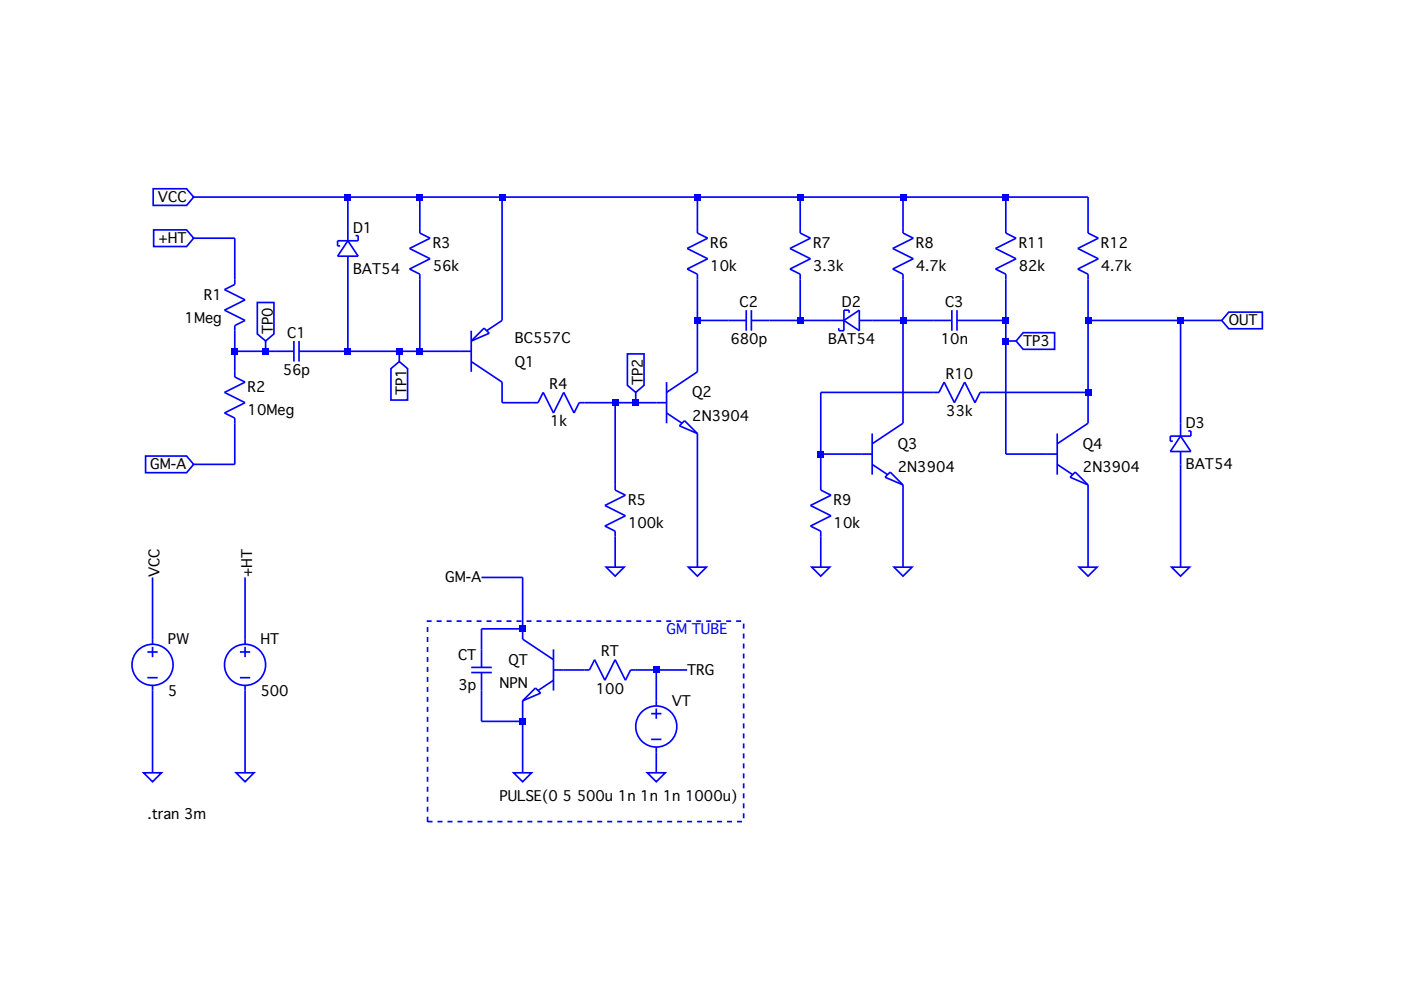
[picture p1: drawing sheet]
<svg xmlns="http://www.w3.org/2000/svg" width="297mm" height="210mm" viewBox="0 0 297 210" stroke-linecap="round" stroke-linejoin="round" font-family="sans-serif">
<path d="M90.6 131.7h67.1v42.5h-67.1z" fill="none" stroke="#00f" stroke-width=".35" stroke-dasharray="1.1 1.1" stroke-linecap="butt"/>
<g fill="none" stroke="#00f" stroke-width=".35">
<path d="M32.5 40h7.1l1.5 1.8-1.5 1.7h-7.1zM32.6 48.7h7l1.5 1.8-1.5 1.8h-7zM41.1 50.5h8.7v9.8l-2.2 1.1 4.4 2.2-4.4 2.2 4.4 2.1-2.2 1.1v10.9l2.2 1.1-4.4 2.2 4.4 2.2-4.4 2.2 2.2 1v9.9h-8.7M41.1 41.8h189.6v7.6l2.2 1.1-4.4 2.2 4.4 2.2-4.4 2.1 2.2 1.1v31.6l-6.5 4.4M73.8 51l2.1 3.3h-4.3zM73.8 41.8v9.2M73.8 54.3v20.2M75.4 50h.5v1h-4.3v1.1h.5M89 41.8v7.6l2.2 1.1-4.4 2.2 4.4 2.2-4.4 2.1 2.2 1.1v16.4M106.4 41.8v26.1l-3.2 2.2M147.9 41.8v7.6l2.1 1.1-4.3 2.2 4.3 2.2-4.3 2.1 2.2 1.1v20.7l-6.6 4.4M169.7 41.8v7.6l2.1 1.1-4.3 2.2 4.3 2.2-4.3 2.1 2.2 1.1v9.8"/>
<path d="M191.5 41.8v7.6l2.1 1.1-4.3 2.2 4.3 2.2-4.3 2.1 2.2 1.1v31.6l-6.6 4.4M213.3 41.8v7.6l2.1 1.1-4.3 2.2 4.3 2.2-4.3 2.1 2.2 1.1v38.2h10.9M49.8 74.5h12.5M54.6 64.1h3.5v6.7l-1.8 1.5-1.7-1.5zM56.3 72.3v2.2M62.3 72.3v4.4M63.4 74.5h36.5M63.4 72.3v4.4M82.9 78.2l1.8-1.5 1.7 1.5v6.6h-3.5zM84.7 74.5v2.2M99.9 70.1v8.7M99.9 76.7l6.5 4.3v4.4h7.7l1.1-2.2 2.1 4.4 2.2-4.4 2.2 4.4 1.1-2.2h18.5"/>
<path d="M102.6 69.6l1.1 1.1-3.8 1.6zM133 75h3.5v6.7l-1.7 1.5-1.8-1.5zM147.9 67.9h10.3M158.2 65.8v4.3M159.3 67.9h19.6M159.3 65.8v4.3M178.9 67.9l3.3-2.1v4.3zM180 66.3v-.5h-1.1v4.3h-1.1v-.5M182.2 67.9h19.6M201.8 65.8v4.3M202.9 67.9h10.4M202.9 65.8v4.3"/>
<path d="M213.3 72.3h2.1M216.9 70.5h6.7v3.6h-6.7l-1.5-1.8zM230.7 67.9h28.3M250.3 67.9v24.6M260.5 66.2h7.1v3.5h-7.1l-1.5-1.8zM30.9 96.7h8.7l1.5 1.8-1.5 1.7h-8.7zM130.4 85.4v18.5l2.2 1.1-4.4 2.2 4.4 2.2-4.4 2.1 2.2 1.1v7.7M134.8 83.2v2.2M141.3 87.6l3.3 2.1M141.3 81v8.7M145.1 89.2l2.8 2.7-3.9-1.6zM147.9 91.9v28.4"/>
<path d="M174 96.3h10.9M184.9 98.5l3.3 2.1M184.9 91.9v8.7M224.2 98.5l3.2 2.1M224.2 91.9v8.7M230.7 83.2h-22.9l-1.1 2.2-2.2-4.4-2.1 4.4-2.2-4.4-1.1 2.2h-25.1v20.7l2.2 1.1-4.4 2.2 4.4 2.2-4.4 2.1 2.2 1.1v7.7M250.3 92.5l2.2 3.2h-4.4zM250.3 95.7v24.6M251.9 91.4h.6v1.1h-4.4v1.1h.6M187.6 101.2l1.1-1.1 2.8 2.7zM191.5 102.8v17.5M226.9 101.2l1.1-1.1 2.7 2.7z"/>
<path d="M230.7 102.8v17.5M31.3 138.2h2.1M32.3 122.4v14.2M32.3 137.1v2.2M50.9 138.2h2.1M52 122.4v14.2M52 137.1v2.2M102.1 122.4h8.7v13.1l6.5 4.4M110.8 133.3h-8.7v8.2M117.3 137.7v8.7M128.5 120.3h3.8l-1.9 1.9zM146 120.3h3.8l-1.9 1.9z"/>
<path d="M172.1 120.3h3.8l-1.9 1.9zM189.5 120.3h3.9l-1.9 1.9zM228.8 120.3h3.8l-1.9 1.9zM248.4 120.3h3.8l-1.9 1.9zM31.3 143.7h2.1M32.3 145.3v18.5M50.9 143.7h2.1M52 145.3v18.5M99.9 141.5h4.4M99.9 142.6h4.4M102.1 142.6v10.3h8.7M110.8 148.6v15.2"/>
<path d="M113.5 145.9l1.1 1.1-3.8 1.6zM117.3 142h7.7l1.1-2.1 2.1 4.3 2.2-4.3 2.2 4.3 1.1-2.2h12M117.3 144.2l-3.2 2.2M138.1 151.3h2.1M138.1 156.8h2.1M139.1 142v7.7M139.1 150.2v2.2M139.1 158.4v5.4M30.4 163.8h3.8l-1.9 2zM50.1 163.8h3.8l-1.9 2zM108.9 163.8h3.8l-1.9 2zM137.2 163.8h3.9l-2 2z"/>
<circle cx="32.3" cy="141" r="4.4"/>
<circle cx="52" cy="141" r="4.4"/>
<circle cx="139.1" cy="154" r="4.4"/>
</g>
<g fill="#00f">
<path d="M49.1 73.8h1.4v1.4h-1.4z"/>
<path d="M55.6 73.8h1.4v1.4h-1.4z"/>
<path d="M73.1 41.1h1.3v1.4h-1.3z"/>
<path d="M73.1 73.8h1.3v1.4h-1.3z"/>
<path d="M84 73.8h1.3v1.4h-1.3z"/>
<path d="M88.3 41.1h1.4v1.4h-1.4z"/>
<path d="M88.3 73.8h1.4v1.4h-1.4z"/>
<path d="M105.8 41.1h1.3v1.4h-1.3z"/>
<path d="M110.1 132.6h1.4v1.4h-1.4z"/>
<path d="M110.1 152.3h1.4v1.3h-1.4z"/>
<path d="M129.7 84.7h1.4v1.4h-1.4z"/>
<path d="M134.1 84.7h1.4v1.4h-1.4z"/>
<path d="M138.5 141.4h1.3v1.3h-1.3z"/>
<path d="M147.2 41.1h1.3v1.4h-1.3z"/>
<path d="M147.2 67.3h1.3v1.3h-1.3z"/>
<path d="M169 41.1h1.3v1.4h-1.3z"/>
<path d="M169 67.3h1.3v1.3h-1.3z"/>
<path d="M173.3 95.6h1.4v1.4h-1.4z"/>
<path d="M190.8 41.1h1.3v1.4h-1.3z"/>
<path d="M190.8 67.3h1.3v1.3h-1.3z"/>
<path d="M212.6 41.1h1.3v1.4h-1.3z"/>
<path d="M212.6 67.3h1.3v1.3h-1.3z"/>
<path d="M212.6 71.6h1.3v1.4h-1.3z"/>
<path d="M230 67.3h1.4v1.3h-1.4z"/>
<path d="M230 82.5h1.4v1.4h-1.4z"/>
<path d="M249.6 67.3h1.4v1.3h-1.4z"/>
</g>
<g font-size="3">
<text x="33.5" y="42.8">VCC</text>
<text x="33.6" y="51.6">+HT</text>
<text x="74.8" y="49.4">D1</text>
<text x="91.7" y="52.7">R3</text>
<text x="150.6" y="52.7">R6</text>
<text x="172.4" y="52.7">R7</text>
<text x="194.2" y="52.7">R8</text>
<text x="216" y="52.7">R11</text>
<text x="233.4" y="52.7">R12</text>
<text x="74.8" y="58.1">BAT54</text>
<text x="91.7" y="57.6">56k</text>
<text x="150.6" y="57.6">10k</text>
<text x="172.4" y="57.6">3.3k</text>
<text x="194.2" y="57.6">4.7k</text>
<text x="216" y="57.6">82k</text>
<text x="233.4" y="57.6">4.7k</text>
<text x="43.2" y="63.5">R1</text>
<text x="156.8" y="65.1">C2</text>
<text x="178.5" y="65.1">D2</text>
<text x="200.4" y="65.1">C3</text>
<text x="39.1" y="68.5">1Meg</text>
<text x="57.8" y="70.8" transform="rotate(-90 57.8 70.8)">TP0</text>
<text x="60.9" y="71.6">C1</text>
<text x="260.5" y="69">OUT</text>
<text x="109.2" y="77.7">Q1</text>
<text x="109.2" y="72.8">BC557C</text>
<text x="154.9" y="72.9">680p</text>
<text x="175.6" y="72.9">BAT54</text>
<text x="199.5" y="72.9">10n</text>
<text x="216.9" y="73.4">TP3</text>
<text x="52.5" y="83.2">R2</text>
<text x="60" y="79.5">56p</text>
<text x="86.2" y="83.8" transform="rotate(-90 86.2 83.8)">TP1</text>
<text x="116.5" y="82.5">R4</text>
<text x="136.3" y="81.7" transform="rotate(-90 136.3 81.7)">TP2</text>
<text x="200.5" y="80.3">R10</text>
<text x="52.5" y="88.1">10Meg</text>
<text x="146.8" y="84.3">Q2</text>
<text x="146.8" y="89.2">2N3904</text>
<text x="200.6" y="88.2">33k</text>
<text x="116.6" y="90.4">1k</text>
<text x="190.4" y="95.2">Q3</text>
<text x="229.6" y="95.2">Q4</text>
<text x="251.4" y="90.8">D3</text>
<text x="31.9" y="99.5">GM-A</text>
<text x="190.4" y="100.1">2N3904</text>
<text x="229.6" y="100.1">2N3904</text>
<text x="251.4" y="99.5">BAT54</text>
<text x="133.1" y="107.1">R5</text>
<text x="176.7" y="107.1">R9</text>
<text x="133.1" y="112">100k</text>
<text x="176.7" y="112">10k</text>
<text x="33.8" y="122.4" transform="rotate(-90 33.8 122.4)">VCC</text>
<text x="53.5" y="122.4" transform="rotate(-90 53.5 122.4)">+HT</text>
<text x="94.4" y="123.5">GM-A</text>
<text x="35.6" y="136.6">PW</text>
<text x="55.2" y="136.6">HT</text>
<text x="97.1" y="139.8">CT</text>
<text x="107.8" y="140.9">QT</text>
<text x="127.5" y="139.2">RT</text>
<text x="145.7" y="143.1">TRG</text>
<text x="35.6" y="147.5">5</text>
<text x="55.2" y="147.5">500</text>
<text x="97.2" y="146.4">3p</text>
<text x="105.9" y="145.8">NPN</text>
<text x="126.3" y="147.1">100</text>
<text x="142.4" y="149.6">VT</text>
<text x="31.3" y="173.6">.tran 3m</text>
<text x="105.9" y="169.8">PULSE(0 5 500u 1n 1n 1n 1000u)</text>
</g>
<text font-size="3" fill="#0000c8" x="141.3" y="134.4">GM TUBE</text>
</svg>
